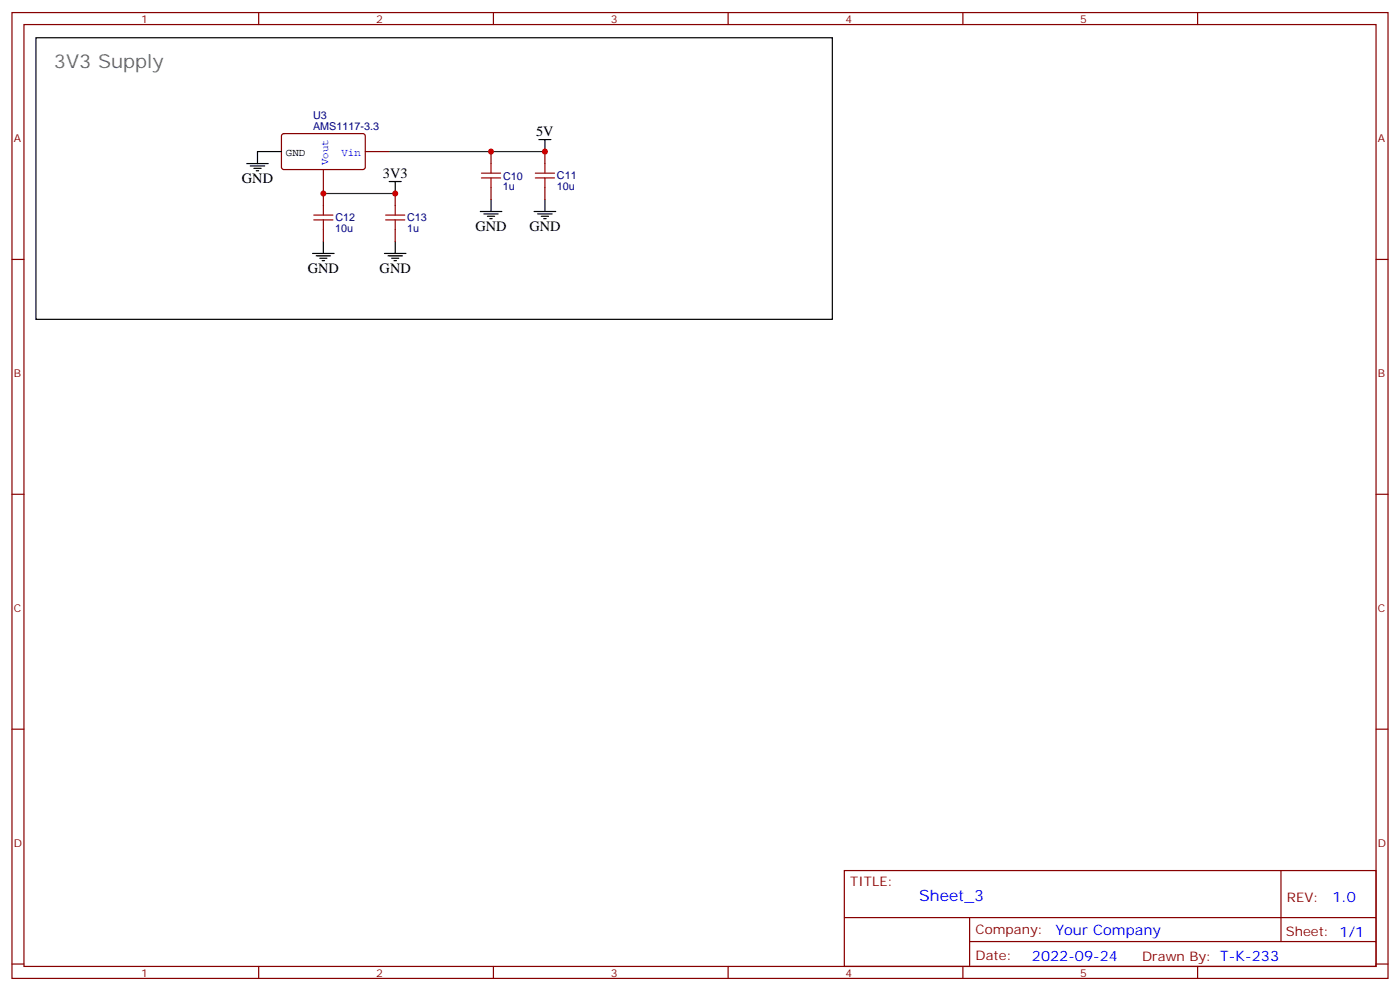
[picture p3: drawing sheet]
<svg xmlns="http://www.w3.org/2000/svg" width="412mm" height="292mm" viewBox="0 0 412 292" stroke-linecap="round" stroke-linejoin="round" font-family="sans-serif">
<g fill="none" stroke="#870000" stroke-width=".35">
<path d="M3.5 3.7h405.4v284.3h-405.4zM7.1 7.2h398.2v277.3h-398.2zM76.2 3.7v3.5M145.3 3.7v3.5M214.5 3.7v3.5M283.6 3.7v3.5M352.8 3.7v3.5M83.1 39.5l.5-.2 23.6 .1 .4 .6-.1 9.5-.6 .4h-23.6l-.4-.7v-9.2zM95.2 49.9v10.6M107.6 44.6h7.1M116.4 57v3.5M144.6 44.6v3.6"/>
<path d="M144.6 55.2v3.5M160.5 44.6v3.6M160.5 55.2v3.5M3.5 76.4h3.6M95.2 67.6v3.5M116.4 67.6v3.5M405.3 76.4h3.6M3.5 145.5h3.6M405.3 145.5h3.6M3.5 214.7h3.6M405.3 214.7h3.6M248.7 256.3h156.6v28.2h-156.6z"/>
<path d="M377.3 256.3v20.9M248.7 270.1h156.5M285.6 277.2h119.6M285.6 270.1v14.2M3.5 283.8h3.6M76.2 284.5v3.5M145.3 284.5v3.5M214.5 284.5v3.5M283.6 284.5v3.5M352.8 284.5v3.5M405.3 283.8h3.6"/>
</g>
<g fill="none" stroke="#000" stroke-width=".35">
<path d="M10.6 11.1h234.6v82.9h-234.6zM72.7 48.2h6.3M73.7 48.9h4.3M74.8 49.6h2.1M75.5 50.3h.7M82.9 44.6h-7.1v3.6M114.7 53.4h3.5M116.4 53.4v3.6M144.6 58.7v3.6M158.7 41.1h3.6M160.5 41.1v3.5M160.5 58.7v3.6"/>
<path d="M92.1 74.6h6.3M93.1 75.3h4.3M94.2 76h2.1M94.9 76.7h.7M95.2 71.1v3.5M113.2 74.6h6.4M114.3 75.3h4.2M115.4 76h2.1M116.1 76.7h.7M116.4 71.1v3.5M141.5 62.3h6.3M142.5 63h4.3"/>
<path d="M143.6 63.7h2.1M144.3 64.4h.7M157.3 62.3h6.4M158.4 63h4.2M159.5 63.7h2.1M160.2 64.4h.7"/>
</g>
<path d="M95.2 57h21.2M114.7 44.6h45.8" fill="none" stroke="#008700" stroke-width=".35"/>
<g fill="none" stroke="#a10000" stroke-width=".35">
<path d="M141.8 52.4h5.7M141.8 51h5.7M144.6 48.2v2.8M144.6 52.4v2.8M157.7 52.4h5.6M157.7 51h5.6M160.5 48.2v2.8M160.5 52.4v2.8M92.4 64.7h5.7M92.4 63.3h5.7M95.2 60.5v2.8M95.2 64.7v2.9"/>
<path d="M113.6 64.7h5.6M113.6 63.3h5.6M116.4 60.5v2.8M116.4 64.7v2.9"/>
</g>
<g fill="#c00">
<circle cx="160.5" cy="44.6" r=".88"/>
<circle cx="144.6" cy="44.6" r=".88"/>
<circle cx="116.4" cy="57" r=".88"/>
<circle cx="95.3" cy="57" r=".88"/>
</g>
<text font-size="5.6" fill="#666" x="15.9" y="19.9">3V3 Supply</text>
<text font-size="4.6" fill="#00f" x="270.8" y="265.3">Sheet_3</text>
<g font-size="4.2">
<text x="157.9" y="40">5V</text>
<text x="71.3" y="53.8">GND</text>
<text x="112.8" y="52.4">3V3</text>
<text x="140.1" y="67.9">GND</text>
<text x="155.9" y="67.9">GND</text>
<text x="90.7" y="80.3">GND</text>
<text x="111.8" y="80.3">GND</text>
</g>
<g font-size="4.2" fill="#00f">
<text x="392.5" y="265.6">1.0</text>
<text x="310.9" y="275.1">Your Company</text>
<text x="304" y="282.9">2022-09-24</text>
</g>
<g font-size="3.9" fill="#800">
<text x="250.5" y="260.9">TITLE:</text>
<text x="379.1" y="265.6">REV:</text>
<text x="287.4" y="275.1">Company:</text>
<text x="378.7" y="275.7">Sheet: 1/1</text>
<text x="287.4" y="282.8">Date:</text>
<text x="336.4" y="282.8">Drawn By: T-K-233</text>
</g>
<g font-size="3.2" fill="#800">
<text x="41.6" y="6.7">1</text>
<text x="110.8" y="6.7">2</text>
<text x="179.9" y="6.7">3</text>
<text x="249.1" y="6.7">4</text>
<text x="318.2" y="6.7">5</text>
<text x="4.1" y="41.8">A</text>
<text x="405.9" y="41.8">A</text>
<text x="4.1" y="110.9">B</text>
<text x="405.9" y="110.9">B</text>
<text x="4.1" y="180.1">C</text>
<text x="405.9" y="180.1">C</text>
<text x="4.1" y="249.2">D</text>
<text x="405.9" y="249.2">D</text>
<text x="41.6" y="287.5">1</text>
<text x="110.8" y="287.5">2</text>
<text x="179.9" y="287.5">3</text>
<text x="249.1" y="287.5">4</text>
<text x="318.2" y="287.5">5</text>
</g>
<g font-size="3.2" fill="#000080">
<text x="92.2" y="35.2">U3</text>
<text x="92.2" y="38.3">AMS1117-3.3</text>
<text x="148.2" y="52.9">C10</text>
<text x="164" y="52.8">C11</text>
<text x="148.2" y="56">1u</text>
<text x="164" y="56">10u</text>
<text x="98.8" y="65.2">C12</text>
<text x="119.9" y="65.2">C13</text>
<text x="98.8" y="68.4">10u</text>
<text x="119.9" y="68.3">1u</text>
</g>
<text font-size="3.2" x="84.2" y="46">GND</text>
<g font-size="3.2" fill="#00f">
<text x="100.6" y="46">Vin</text>
<text x="96.7" y="48.6" transform="rotate(-90 96.7 48.6)">Vout</text>
</g>
</svg>
